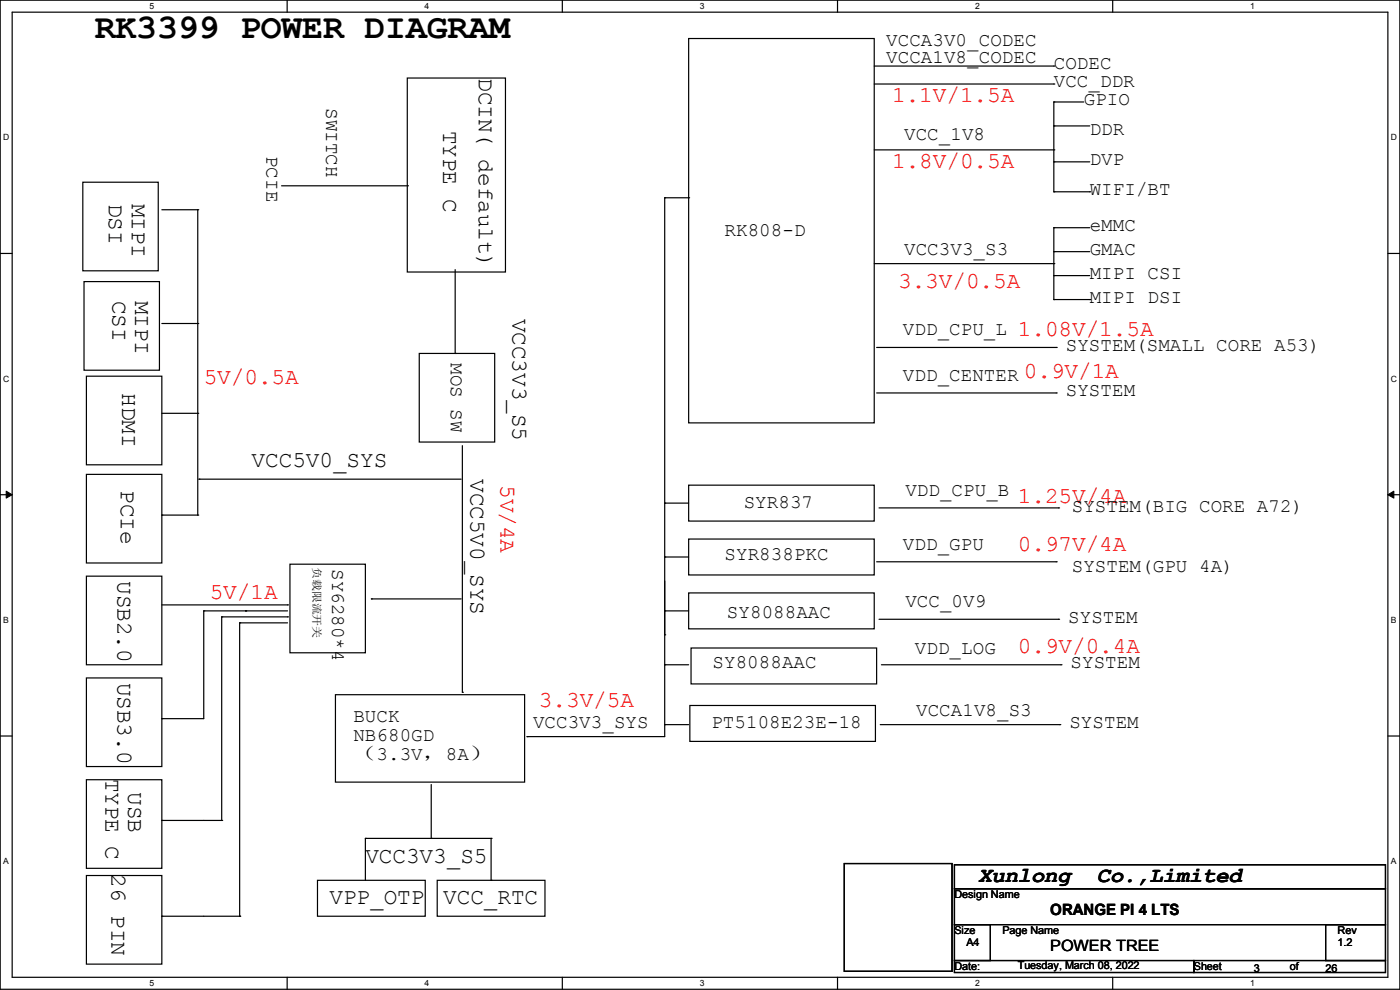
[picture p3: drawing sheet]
<svg xmlns="http://www.w3.org/2000/svg" width="297mm" height="210mm" viewBox="0 0 297 210" stroke-linecap="round" stroke-linejoin="round" font-family="sans-serif">
<g fill="none" stroke="#000" stroke-width=".25">
<path d="M0 0h297v209.8h-297zM2.6 2.6h291.8v204.7h-291.8zM60.9 0v2.6M86.4 16.6h20.8v41.1h-20.8zM119.3 0v2.6M146.1 8.2h39.4v81.5h-39.4zM177.7 0v2.6M185.5 17.8h38.1M185.5 14h38.1M223.6 17.8h.1M223.6 14h.1M236.1 0v2.6"/>
<path d="M17.6 38.7h16v18.7h-16zM59.7 39.4h27M185.5 31.8h38.1M223.6 21.6h.1M223.6 26.7h.1M223.6 34.3h.1M223.6 31.8h.1M223.6 21.6h6.3M223.6 21.6v19.1M223.6 26.7h7.6M223.6 34.3h7.6M0 53.8h2.6"/>
<path d="M17.8 59.7h16v18.8h-16zM34.3 44.5h7.7M42 44.5h.1M42 44.5v64.8M96.6 57.2v17.8M141 42h.1M141 42v114.3h-29.2M141 42h5.1M146.1 42h.1M185.5 55.9h38.1M223.6 40.7h.1M223.6 55.9h.1"/>
<path d="M223.6 48.3h.1M223.6 58.5h.1M223.6 53.4h.1M223.6 48.3v15.2M223.6 40.7h7.6M223.6 48.3h7.6M223.6 58.5h7.6M223.6 53.4h7.6M231.2 40.7h.1M294.4 53.8h2.6M18.3 79.8h16v18.8h-16zM34.3 68.6h7.7"/>
<path d="M42 68.6h.1M88.9 75h16v18.8h-16zM96.6 75h.1M186 73.7h38.1M223.6 63.5h.1M223.6 63.5h7.6M224.1 73.7h.1M231.2 63.5h.1M34.3 87.7h7.7M42 87.7h.1M98.1 94.5v52.4M186 83.4h38.1"/>
<path d="M224.1 83.4h.1M0 104.9h2.6M18.3 100.6h16v18.8h-16zM34.3 109.3h.1M34.3 109.3h7.7M42 109.3h.1M42.2 101.6h.1M42.2 101.6h55.6M61.5 119.7h16v18.8h-16zM141 106.7h.1M141 118.2h.1M141 106.7h5.1"/>
<path d="M141 118.2h5.1M146.1 102.9h39.4v7.6h-39.4zM146.1 114.3h39.4v7.7h-39.4zM186 119.2h38.1M186.5 107.7h38.1M224.1 119.2h.1M224.6 107.7h.1M294.4 104.9h2.6M18.3 122.2h16v18.8h-16zM34.3 128.3h26.7M43.2 129.6h.1M43.2 129.6v22.8h-8.9"/>
<path d="M43.2 129.6h17.8M47 130.9h.1M47 130.9v43.1M47 130.9h14M50.8 132.1h.1M50.8 132.1h10.2M50.8 132.1v62.3M52.1 129.6h.1M61 128.3h.1M61 130.9h.1M78.8 127h.1M78.8 127h19"/>
<path d="M141 129.6h.1M141 134.7h.1M141 129.6h5.1M146.1 125.8h39.4v7.6h-39.4zM146.6 137.5h39.4v7.6h-39.4zM186.5 131.4h38.1M224.6 131.4h.1M0 156.1h2.6M18.3 143.8h16v18.8h-16zM34.3 152.4h.1M71.2 147.4h40.1v18.5h-40.1zM98.1 146.9h.1"/>
<path d="M111.8 156.3h.1M141 141h.1M141 153.7h.1M141 141h5.1M141 153.7h5.1M146.3 149.6h39.4v7.7h-39.4zM186.7 153.7h38.1M187 141h38.1M224.8 153.7h.1M225.1 141h.1M294.4 156.1h2.6M18.3 165.4h16v18.8h-16z"/>
<path d="M34.3 174h.1M34.3 174h12.7M47 174h.1M77.5 177.8h.1M77.5 177.8v8.9M77.5 177.8h26.7M91.5 177.8h.1M91.5 166.4v11.4M104.2 177.8h.1M104.2 177.8v8.9M18.3 185.7h16v18.8h-16zM34.3 194.4h.1"/>
<path d="M34.3 194.4h16.5M50.8 194.4h.1M67.4 186.7h22.8v7.7h-22.8zM92.8 186.7h22.8v7.7h-22.8zM104.2 186.7h.1M179.1 183.2h22.9v22.8h-22.9zM202.5 183.4h91.4v5.1h-91.4zM202.5 188.5h91.4v7.6h-91.4zM202.5 196.1h7.6v7.7h-7.6zM281.2 196.1h12.7v7.7h-12.7zM60.9 207.3v2.5M119.3 207.3v2.5"/>
<path d="M177.7 207.3v2.5M202.5 203.8h50.8v2.5h-50.8zM236.1 207.3v2.5M253.3 203.8h40.6v2.5h-40.6z"/>
</g>
<path d="M1.3 104.2l1.3 .7-1.3 .8zM294.4 104.9l1.3-.7v1.5z" fill="#000"/>
<path d="M1.3 104.2l1.3 .7-1.3 .8zM294.4 104.9l1.3-.7v1.5z" fill="none" stroke="#000" stroke-width=".21"/>
<text font-size="7.4" x="20.1" y="8">RK3399 POWER DIAGRAM</text>
<g font-size="4.8">
<text x="101.6" y="16.6" transform="rotate(90 101.6 16.6)">DCIN( default)</text>
<text x="94" y="27.7" transform="rotate(90 94 27.7)">TYPE C</text>
<text x="23.1" y="43.2" transform="rotate(90 23.1 43.2)">DSI</text>
<text x="27.9" y="43.2" transform="rotate(90 27.9 43.2)">MIPI</text>
<text x="23.9" y="63.8" transform="rotate(90 23.9 63.8)">CSI</text>
<text x="28.7" y="63.8" transform="rotate(90 28.7 63.8)">MIPI</text>
<text x="108.7" y="67.6" transform="rotate(90 108.7 67.6)">VCC3V3_S5</text>
<text x="25.9" y="83.4" transform="rotate(90 25.9 83.4)">HDMI</text>
<text x="53.4" y="99.1">VCC5V0_SYS</text>
<text x="99.8" y="101.6" transform="rotate(90 99.8 101.6)">VCC5V0_SYS</text>
<text x="25.7" y="103.9" transform="rotate(90 25.7 103.9)">PCIe</text>
<text x="24.9" y="123.2" transform="rotate(90 24.9 123.2)">USB2.0</text>
<text x="24.9" y="144.8" transform="rotate(90 24.9 144.8)">USB3.0</text>
<text x="22.4" y="165.1" transform="rotate(90 22.4 165.1)">TYPE C</text>
<text x="27.2" y="168" transform="rotate(90 27.2 168)">USB</text>
<text x="23.6" y="185.5" transform="rotate(90 23.6 185.5)">26 PIN</text>
<text x="77.5" y="183">VCC3V3_S5</text>
<text x="69.9" y="191.9">VPP_OTP</text>
<text x="94" y="191.9">VCC_RTC</text>
</g>
<g font-size="4.8" fill="#f00">
<text x="189.3" y="21.7">1.1V/1.5A</text>
<text x="189.3" y="35.6">1.8V/0.5A</text>
<text x="190.5" y="61">3.3V/0.5A</text>
<text x="215.9" y="71.2">1.08V/1.5A</text>
<text x="43.2" y="81.4">5V/0.5A</text>
<text x="217.2" y="80.1">0.9V/1A</text>
<text x="106.2" y="102.9" transform="rotate(90 106.2 102.9)">5V/4A</text>
<text x="215.9" y="106.8">1.25V/4A</text>
<text x="215.9" y="116.9">0.97V/4A</text>
<text x="44.5" y="127.1">5V/1A</text>
<text x="215.9" y="138.5">0.9V/0.4A</text>
<text x="114.3" y="149.9">3.3V/5A</text>
</g>
<g font-size="4.6">
<text x="207.6" y="187">Xunlong</text>
<text x="232.7" y="187">Co.,Limited</text>
</g>
<g font-size="4.1">
<text x="188" y="9.7">VCCA3V0_CODEC</text>
<text x="188" y="13.5">VCCA1V8_CODEC</text>
<text x="223.6" y="14.7">CODEC</text>
<text x="69.2" y="22.9" transform="rotate(90 69.2 22.9)">SWITCH</text>
<text x="223.6" y="18.5">VCC_DDR</text>
<text x="229.9" y="22.4">GPIO</text>
<text x="191.8" y="29.7">VCC_1V8</text>
<text x="231.2" y="28.7">DDR</text>
<text x="56.5" y="33.1" transform="rotate(90 56.5 33.1)">PCIE</text>
<text x="231.2" y="35.1">DVP</text>
<text x="231.2" y="41.4">WIFI/BT</text>
<text x="153.7" y="50">RK808-D</text>
<text x="231.2" y="49">eMMC</text>
<text x="191.8" y="54.1">VCC3V3_S3</text>
<text x="231.2" y="54.1">GMAC</text>
<text x="231.2" y="59.2">MIPI CSI</text>
<text x="231.2" y="64.3">MIPI DSI</text>
<text x="191.6" y="71.1">VDD_CPU_L</text>
<text x="95.6" y="77" transform="rotate(90 95.6 77)">MOS SW</text>
<text x="226.1" y="74.4">SYSTEM(SMALL CORE A53)</text>
<text x="191.6" y="80.8">VDD_CENTER</text>
<text x="226.1" y="84.1">SYSTEM</text>
<text x="157.8" y="107.7">SYR837</text>
<text x="192.1" y="105.2">VDD_CPU_B</text>
<text x="227.4" y="108.7">SYSTEM(BIG CORE A72)</text>
<text x="153.7" y="118.9">SYR838PKC</text>
<text x="191.6" y="116.6">VDD_GPU</text>
<text x="70.5" y="120.7" transform="rotate(90 70.5 120.7)">SY6280*4</text>
<text x="227.4" y="121.4">SYSTEM(GPU 4A)</text>
<text x="154.2" y="131.1">SY8088AAC</text>
<text x="192.1" y="128.8">VCC_0V9</text>
<text x="226.6" y="132.1">SYSTEM</text>
<text x="151.2" y="141.7">SY8088AAC</text>
<text x="194.1" y="138.7">VDD_LOG</text>
<text x="227.1" y="141.7">SYSTEM</text>
<text x="75" y="153.2">BUCK</text>
<text x="113.1" y="154.4">VCC3V3_SYS</text>
<text x="150.9" y="154.4">PT5108E23E-18</text>
<text x="194.4" y="151.9">VCCA1V8_S3</text>
<text x="226.9" y="154.4">SYSTEM</text>
<text x="75" y="157.2">NB680GD</text>
<text x="75" y="161.3">（3.3V，8A）</text>
</g>
<g font-size="3.3">
<text x="222.8" y="194.1">ORANGE PI 4 LTS</text>
<text x="222.8" y="201.6">POWER TREE</text>
</g>
<g font-size="2.3">
<text x="66.4" y="120.2" transform="rotate(90 66.4 120.2)">负载限流开关</text>
<text x="202.5" y="190.6">Design Name</text>
<text x="202.5" y="198.2">Size</text>
<text x="205" y="200.7">A4</text>
<text x="212.6" y="198.2">Page Name</text>
<text x="283.8" y="198.2">Rev</text>
<text x="283.8" y="200.7">1.2</text>
<text x="202.5" y="205.8">Date:</text>
<text x="215.9" y="205.6">Tuesday, March 08, 2022</text>
<text x="253.3" y="205.8">Sheet</text>
<text x="266" y="206.1">3</text>
<text x="273.6" y="205.8">of</text>
<text x="281.2" y="206.1">26</text>
</g>
<g font-size="1.8">
<text x="31.7" y="1.9">5</text>
<text x="90.1" y="1.9">4</text>
<text x="148.5" y="1.9">3</text>
<text x="206.8" y="1.9">2</text>
<text x="265.2" y="1.9">1</text>
<text x=".7" y="29.8">D</text>
<text x="295.1" y="29.8">D</text>
<text x=".7" y="80.9">C</text>
<text x="295.1" y="80.9">C</text>
<text x=".7" y="132.1">B</text>
<text x="295.1" y="132.1">B</text>
<text x=".7" y="183.3">A</text>
<text x="295.1" y="183.3">A</text>
<text x="31.7" y="209.2">5</text>
<text x="90.1" y="209.2">4</text>
<text x="148.5" y="209.2">3</text>
<text x="206.8" y="209.2">2</text>
<text x="265.2" y="209.2">1</text>
</g>
</svg>
